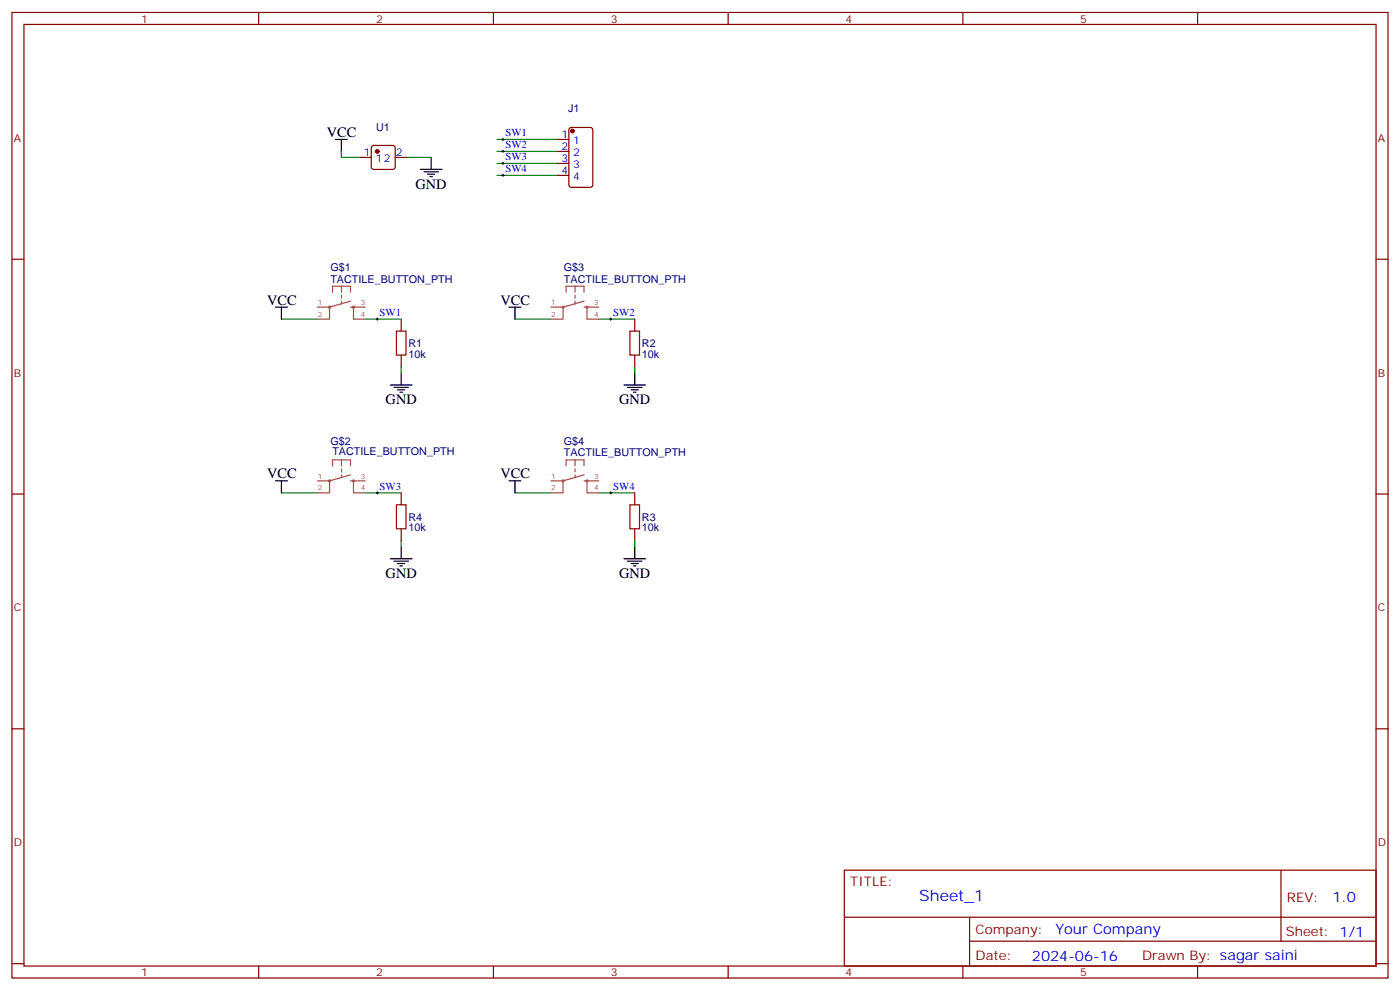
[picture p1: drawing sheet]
<svg xmlns="http://www.w3.org/2000/svg" width="412mm" height="292mm" viewBox="0 0 412 292" stroke-linecap="round" stroke-linejoin="round" font-family="sans-serif">
<g fill="none" stroke="#870000" stroke-width=".35">
<path d="M3.5 3.7h405.4v284.3h-405.4zM7.1 7.2h398.2v277.3h-398.2zM76.2 3.7v3.5M145.3 3.7v3.5M214.5 3.7v3.5M283.6 3.7v3.5M352.8 3.7v3.5M167.8 37.7l.5-.2h5.6l.7 .5v16.5l-.4 .6-5.9 .1-.7-.5v-16.5zM105.8 46.4h3.6M109.6 43l.5-.2h5.6l.5 .2 .2 .5v5.7l-.2 .5-.5 .2h-5.6l-.5-.3-.2-.4v-5.7zM116.4 46.4h3.5M164 41.1h3.6"/>
<path d="M164 44.6h3.6M164 48.1h3.6M164 51.6h3.6M3.5 76.3h3.6M405.3 76.3h3.6M118.2 94v3.5M187 94v3.5M118.2 104.6v3.5M187 104.6v3.5M3.5 145.5h3.6M118.2 145.1v3.6M118.2 155.7v3.5"/>
<path d="M187 145.1v3.6M187 155.7v3.5M405.3 145.5h3.6M3.5 214.6h3.6M405.3 214.6h3.6M248.7 256.3h156.6v28.2h-156.6zM377.3 256.3v20.9M248.7 270.1h156.5M285.6 277.2h119.6M285.6 270.1v14.1M3.5 283.8h3.6M76.2 284.5v3.5"/>
<path d="M145.3 284.5v3.5M214.5 284.5v3.5M283.6 284.5v3.5M352.8 284.5v3.5M405.3 283.8h3.6"/>
</g>
<g fill="none" stroke="#a64a4a" stroke-width=".35">
<path d="M93.5 90.5h3.5M93.5 94h3.5M98 86v-1.7h5.2v1.7M100.6 84.3v1.7M100.6 86.9v.9M100.6 88.7v.9M103.2 90.5h4.4M103.2 88.7l-6.1 1.8v3.5M104.1 90.5v3.5h3.5M162.3 90.5h3.4M162.3 94h3.4M166.7 86v-1.7h5.3v1.7"/>
<path d="M169.4 84.3v1.7M169.4 86.9v.9M169.4 88.7v.9M172 90.5h4.4M172 88.7l-6.1 1.8v3.5M172.9 90.5v3.5h3.5M98 137.2v-1.8h5.2v1.8M100.6 135.4v1.8M100.6 138.1v.9M100.6 139.8v.9M103.2 139.8l-6.1 1.8v3.5M166.7 137.2v-1.8h5.3v1.8"/>
<path d="M169.4 135.4v1.8M169.4 138.1v.9M169.4 139.8v.9M172 139.8l-6.1 1.8v3.5M93.5 141.6h3.5M93.5 145.1h3.5M103.2 141.6h4.4M104.1 141.6v3.5h3.5M162.3 141.6h3.4M162.3 145.1h3.4M172 141.6h4.4M172.9 141.6v3.5h3.5"/>
</g>
<path d="M97.2 90.5l-.1-.2-.2 .2 .3 .1M104.3 90.5l-.2-.2-.2 .2 .4 .1M166 90.5l-.1-.2-.2 .2 .3 .1M173.1 90.5l-.2-.2-.2 .2 .4 .1M97.2 141.6l-.1-.2-.2 .2 .3 .1M104.3 141.6l-.2-.2-.2 .2 .4 .1M166 141.6l-.1-.2-.2 .2 .3 .1M173.1 141.6l-.2-.2-.2 .2 .4 .1" fill="none" stroke="#a64a4a" stroke-width=".56"/>
<g fill="#870000" stroke="#870000" stroke-width=".35">
<circle cx="168.6" cy="38.6" r=".53"/>
<circle cx="111.1" cy="44.6" r=".53"/>
</g>
<g fill="none" stroke="#008700" stroke-width=".35">
<path d="M100.5 44.6v1.8h5.3M119.9 46.4h7.1M146.4 41.1h17.6M146.4 44.6h17.6M146.4 48.1h17.6M146.4 51.6h17.6M82.9 94h10.6M107.6 94h10.6M151.7 94h10.6M176.4 94h10.6M118.2 108.1v1.8M187 108.1v1.8"/>
<path d="M82.9 145.1h10.6M107.6 145.1h10.6M118.2 159.2v1.8M151.7 145.1h10.6M176.4 145.1h10.6M187 159.2v1.8"/>
</g>
<path d="M116.8 97.5h2.8v7.1h-2.8zM185.6 97.5h2.8v7.1h-2.8zM116.8 148.7h2.8v7h-2.8zM185.6 148.7h2.8v7h-2.8z" fill="none" stroke="#a10000" stroke-width=".35"/>
<g fill="none" stroke="#000" stroke-width=".35">
<path d="M98.8 41.1h3.5M100.5 41.1v3.5M123.8 49.9h6.4M124.9 50.6h4.2M125.9 51.3h2.2M126.6 52h.8M127 46.4v3.5M81.1 90.5h3.6M82.9 90.5v3.5M149.9 90.5h3.6M151.7 90.5v3.5M115 113.4h6.4"/>
<path d="M116.1 114.1h4.2M117.1 114.8h2.1M117.8 115.5h.7M118.2 109.9v3.5M183.8 113.4h6.3M184.9 114.1h4.2M185.9 114.8h2.1M186.6 115.5h.7M187 109.9v3.5M81.1 141.6h3.6M82.9 141.6v3.5M149.9 141.6h3.6"/>
<path d="M151.7 141.6v3.5M115 164.5h6.4M116.1 165.2h4.2M117.1 165.9h2.1M117.8 166.7h.7M118.2 161v3.5M183.8 164.5h6.3M184.9 165.2h4.2M185.9 165.9h2.1M186.6 166.7h.7M187 161v3.5"/>
</g>
<g fill="none" stroke="#000" stroke-width=".29">
<path d="M147.8 41.1h.7M147.8 44.6h.7M147.8 48.1h.7M147.8 51.6h.7M148.2 40.7v.7M148.2 44.2v.7M148.2 47.8v.7M148.2 51.3v.7M110.8 94h.7M111.1 93.6v.7M179.6 94h.7M179.9 93.6v.7"/>
<path d="M110.8 145.1h.7M111.1 144.8v.7M179.6 145.1h.7M179.9 144.8v.7"/>
</g>
<text font-size="4.6" fill="#00f" x="270.8" y="265.3">Sheet_1</text>
<g font-size="4.2">
<text x="96.3" y="40.4">VCC</text>
<text x="122.4" y="55.5">GND</text>
<text x="78.7" y="89.7">VCC</text>
<text x="147.5" y="89.7">VCC</text>
<text x="113.6" y="119">GND</text>
<text x="182.4" y="119">GND</text>
<text x="78.7" y="140.9">VCC</text>
<text x="147.5" y="140.9">VCC</text>
<text x="113.6" y="170.2">GND</text>
<text x="182.4" y="170.2">GND</text>
</g>
<g font-size="4.2" fill="#00f">
<text x="392.5" y="265.5">1.0</text>
<text x="310.9" y="275.1">Your Company</text>
<text x="304" y="282.9">2024-06-16</text>
</g>
<g font-size="3.9" fill="#800">
<text x="250.5" y="260.8">TITLE:</text>
<text x="379.1" y="265.5">REV:</text>
<text x="287.4" y="275">Company:</text>
<text x="378.7" y="275.7">Sheet: 1/1</text>
<text x="287.4" y="282.7">Date:</text>
<text x="336.4" y="282.8">Drawn By: sagar saini</text>
</g>
<g font-size="3.2" fill="#800">
<text x="41.6" y="6.7">1</text>
<text x="110.8" y="6.7">2</text>
<text x="179.9" y="6.7">3</text>
<text x="249.1" y="6.7">4</text>
<text x="318.2" y="6.7">5</text>
<text x="4.1" y="41.8">A</text>
<text x="405.9" y="41.8">A</text>
<text x="4.1" y="110.9">B</text>
<text x="405.9" y="110.9">B</text>
<text x="4.1" y="180.1">C</text>
<text x="405.9" y="180.1">C</text>
<text x="4.1" y="249.2">D</text>
<text x="405.9" y="249.2">D</text>
<text x="41.6" y="287.5">1</text>
<text x="110.8" y="287.5">2</text>
<text x="179.9" y="287.5">3</text>
<text x="249.1" y="287.5">4</text>
<text x="318.2" y="287.5">5</text>
</g>
<g font-size="3.2" fill="#000080">
<text x="167.3" y="33.1">J1</text>
<text x="110.8" y="38.6">U1</text>
<text x="97.3" y="83.2">TACTILE_BUTTON_PTH</text>
<text x="97.3" y="79.9">G$1</text>
<text x="166.1" y="83.2">TACTILE_BUTTON_PTH</text>
<text x="166.1" y="79.9">G$3</text>
<text x="120.3" y="105.3">10k</text>
<text x="120.3" y="102.2">R1</text>
<text x="189.1" y="105.3">10k</text>
<text x="189.1" y="102.2">R2</text>
<text x="97.3" y="131.1">G$2</text>
<text x="166.1" y="131.1">G$4</text>
<text x="97.9" y="134.1">TACTILE_BUTTON_PTH</text>
<text x="166.1" y="134.4">TACTILE_BUTTON_PTH</text>
<text x="120.3" y="153.3">R4</text>
<text x="189.1" y="153.3">R3</text>
<text x="120.3" y="156.5">10k</text>
<text x="189.1" y="156.5">10k</text>
</g>
<g font-size="3.2" fill="#00f">
<text x="148.9" y="40.2">SW1</text>
<text x="165.4" y="40.7">1</text>
<text x="107.2" y="46">1</text>
<text x="110.7" y="47.8">12</text>
<text x="116.6" y="46">2</text>
<text x="148.9" y="43.7">SW2</text>
<text x="148.9" y="47.2">SW3</text>
<text x="165.4" y="44.2">2</text>
<text x="165.4" y="47.8">3</text>
<text x="168.9" y="42.5">1</text>
<text x="168.9" y="46">2</text>
<text x="148.9" y="50.8">SW4</text>
<text x="165.4" y="51.3">4</text>
<text x="168.9" y="49.5">3</text>
<text x="168.9" y="53.1">4</text>
<text x="111.8" y="93.1">SW1</text>
<text x="180.6" y="93.1">SW2</text>
<text x="111.8" y="144.3">SW3</text>
<text x="180.6" y="144.3">SW4</text>
</g>
<g font-size="2.1" fill="#a54b4b">
<text x="93.6" y="89.8">1</text>
<text x="106.3" y="89.8">3</text>
<text x="162.4" y="89.8">1</text>
<text x="175.1" y="89.8">3</text>
<text x="93.6" y="93.3">2</text>
<text x="106.3" y="93.3">4</text>
<text x="162.4" y="93.3">2</text>
<text x="175.1" y="93.3">4</text>
<text x="93.6" y="140.9">1</text>
<text x="106.3" y="140.9">3</text>
<text x="162.4" y="140.9">1</text>
<text x="175.1" y="140.9">3</text>
<text x="93.6" y="144.4">2</text>
<text x="106.3" y="144.4">4</text>
<text x="162.4" y="144.4">2</text>
<text x="175.1" y="144.4">4</text>
</g>
</svg>
